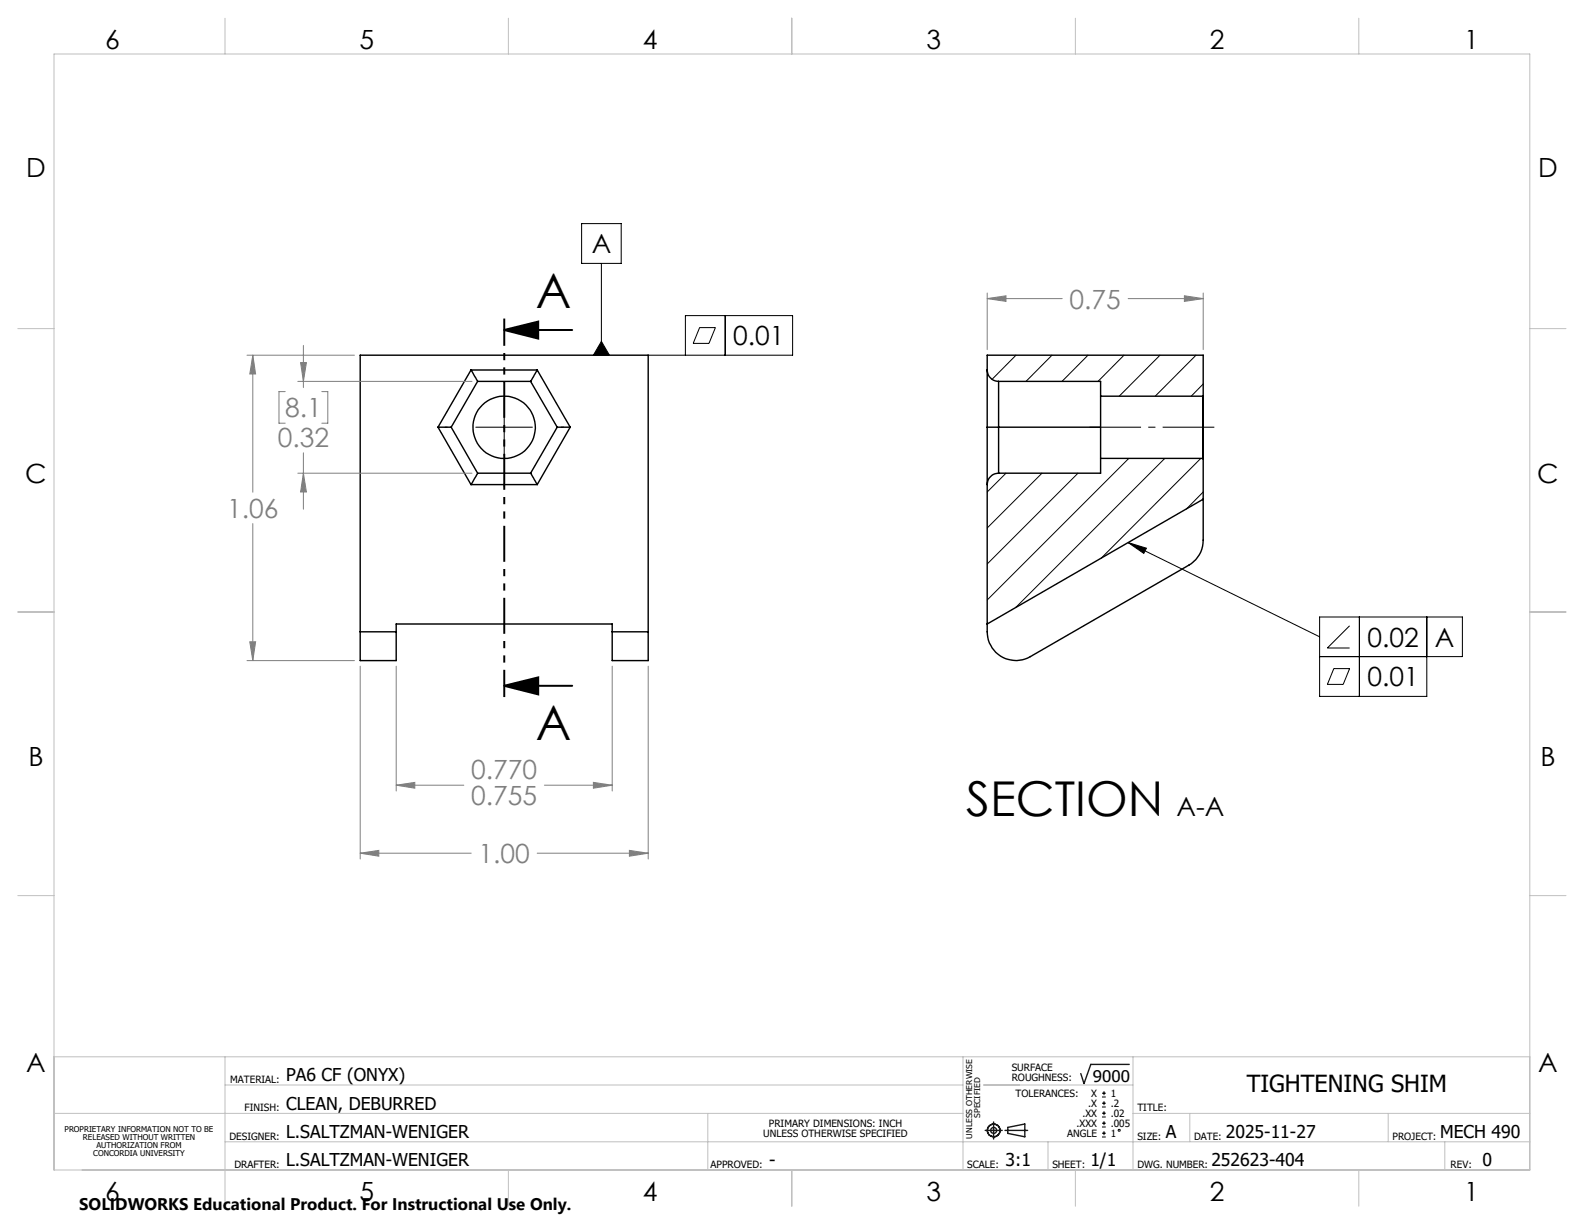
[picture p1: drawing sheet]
<svg xmlns="http://www.w3.org/2000/svg" width="279mm" height="216mm" viewBox="0 0 279 216" stroke-linecap="round" stroke-linejoin="round" font-family="sans-serif">
<g fill="none" stroke="#000" stroke-width=".25">
<path d="M77.3 75.4h2.3M77.3 75.4l5.8 10.1M79.6 75.4l4.6 8.1M83.1 65.3l1.1 2M83.1 65.3l-5.8 10.1M83.1 65.3h11.7M84.2 67.3l-4.6 8.1M84.2 67.3h9.4M93.6 67.3l4.7 8.1M94.8 65.3l-1.2 2M94.8 65.3l5.8 10.1M98.3 75.4h2.3"/>
<path d="M98.3 75.4l-4.7 8.1M100.6 75.4l-5.8 10.1M174.1 65.3a2.05 2.05 0 0 0 2 2M174.1 75.4h20M176.1 67.3h18v2.6M176.1 67.3v16.2M194.1 69.9v11M194.1 69.9h18.1M212.2 69.9v11M212.2 69.8v11.1M212.2 69.8v-7.1h-38.1v48.7a5.1 5.1 0 0 0 7.7 4.4l27.9-16.1a5.1 5.1 0 0 0 2.5-4.4v-14.4M212.2 69.8v.1"/>
<path d="M83.1 85.5h11.7M84.2 83.5l-1.1 2M84.2 83.5h9.4M93.6 83.5l1.2 2M176.1 83.5a2.05 2.05 0 0 0-2 2M194.1 80.9v2.6h-18M194.1 80.9h18.1M212.2 80.9h.1M212.2 88.1l-38.1 22M63.5 111.4v5.1h6.4v-5.1M63.5 111.4h6.4M63.5 111.4v-48.7h50.8v48.7"/>
<path d="M69.9 111.4v-1.3h38.1v1.3M108 111.4v5.1h6.3v-5.1M108 111.4h6.3"/>
<circle cx="88.9" cy="75.4" r="5.5"/>
</g>
<g fill="none" stroke="#000" stroke-width=".18">
<path d="M102.6 39.4h7v7.1h-7zM106.1 46.5v16.2M123.4 57.8h2.8l-1.1 2.8h-2.8zM127.9 55.7v7M83.9 75.4h10M88.9 70.4v10M106.1 60.2l1.4 2.5h-2.8zM114.3 62.7h25.5v-7h-18.9v7M179.2 62.7l-4.2 4.2M185.6 62.7l-4.6 4.6M191.9 62.7l-4.6 4.6M198.3 62.7l-4.6 4.6"/>
<path d="M204.6 62.7l-7.2 7.2M211 62.7l-7.2 7.2M212.2 67.7l-2.1 2.2M177.4 83.5l-3.3 3.3M183.8 83.5l-9.7 9.6M190.1 83.5l-16 16M199 95.7l3.2 1-.4 .9zM199 95.7l33.8 16.6M199.1 80.9l-25 24.9M205.5 80.9l-26.3 26.2M211.8 80.9l-17.6 17.6M212.2 86.8l-3 3"/>
<path d="M235.3 117.9h2.8l-1.2 2.8h-2.8zM238.1 110.4l-4 3.9h4M239.8 108.8v14M251.7 108.8v14h-18.9v-14h25.2v7h-25.2M194.4 193.5h.7M194.4 192.8h.7M194.4 195.3h.7M194.4 194.6h.7M194.4 197h.7M194.4 196.4h.7M194.4 198.8h.7M194.4 198.1h.7"/>
<path d="M194.4 199.9h.7M194.7 192.5v.7M194.7 194.2v.7M194.7 196v.7M194.7 197.8v.7M194.7 199.5v.7M194.4 200.6h.7"/>
<circle cx="197.4" cy="199.4" r=".17"/>
</g>
<path d="M88.9 58.2l6-1.5v3zM88.9 58.2h12M88.9 121l6-1.5v3zM88.9 121h12" fill="none" stroke="#000" stroke-width=".35"/>
<g fill="none" stroke="#808080" stroke-width=".18">
<path d="M174.1 52.7l3.3-.5v1zM174.1 51.7v10M174.1 52.7h13.3M199 52.7h13.2M208.9 52.2l3.3 .5-3.3 .5zM212.2 51.7v10M43.6 62.7h18.9M44.6 62.7l.5 3.3h-1zM44.6 62.7v24.1M50.3 69.1h-1.1v5.5h1.1M52.5 67.3h30.8M53 64h1l-.5 3.3z"/>
<path d="M53.5 60.9v7.5M53.5 79.9v9.9M56.8 69.1h1v5.5h-1M44.6 92.4v24.1M52.5 83.5h30.8M53.5 83.5l.5 3.3h-1zM43.6 116.5h18.9M44.1 113.2h1l-.5 3.3zM63.5 117.5v34M69.9 117.5v22M108 117.5v22M114.3 117.5v34"/>
<path d="M69.9 138.5l3.3-.5v1zM69.9 138.5h11.9M96 138.5h12M104.7 138l3.3 .5-3.3 .5zM63.5 150.5l3.3-.5v1zM63.5 150.5h19.6M94.8 150.5h19.5M111 150l3.3 .5-3.3 .5z"/>
</g>
<g fill="none" stroke="#191924" stroke-width=".25">
<path d="M173.8 199.4h3M175.3 197.9v3M177.3 199.4h4M177.8 198.9l3-.6v2.2l-3-.6zM199.2 187.7h-6.8l-1.2 3.4-.6-1.7"/>
<circle cx="175.3" cy="199.4" r="1.11"/>
<circle cx="175.3" cy="199.4" r=".52"/>
</g>
<path d="M214.2 75.4h-22.1" fill="none" stroke="#000" stroke-width=".18" stroke-dasharray="15.2 1.3 1.3 1.3" stroke-dashoffset="6.1" stroke-linecap="butt"/>
<path d="M78.9 75.4h-.5M88.9 65.4v-.5M98.9 75.4h.5M88.9 85.4v.5" fill="none" stroke="#000" stroke-width=".18" stroke-dasharray="15.2 1.3 1.3 1.3" stroke-linecap="butt"/>
<path d="M88.9 56.2v66.8" fill="none" stroke="#000" stroke-width=".35" stroke-dasharray="6.3 1.3 1.3 1.3 1.3 1.3" stroke-dashoffset="1.5" stroke-linecap="butt"/>
<g fill="none" stroke="#c0c0c0" stroke-width=".18">
<path d="M9.5 9.5h260.3v196.9h-260.3zM39.7 3.2v6.3M89.7 3.2v6.3M139.7 3.2v6.4M189.7 3.2v6.3M239.7 3.2v6.3M3.1 58h6.4M269.8 58h6.4M3.1 107.9h6.4M269.8 107.9h6.4M3.1 158h6.4M269.8 158h6.4"/>
<path d="M9.5 186.4h260.3M9.5 196.4h160.4M39.7 186.4v26.4M39.7 191.4h130.2M124.8 196.4v10M169.9 186.4v20M173.5 191.4h26.3M199.8 196.4h70M199.8 186.4v20M209.9 196.4v5M244.9 196.4v5M39.7 201.4h230.1"/>
<path d="M89.7 206.4v6.4M139.7 206.4v6.4M184.9 201.4v5M189.7 206.4v6.4M239.7 206.4v6.4M254.8 201.4v5"/>
</g>
<g fill="#000">
<path d="M88.9 58.2l6-1.5v3zM88.9 121l6-1.5v3z"/>
<path d="M106.1 60.2l1.4 2.5h-2.8zM199 95.7l3.2 1-.4 .9z"/>
</g>
<g fill="#808080">
<path d="M111 150l3.3 .5-3.3 .5zM63.5 150.5l3.3-.5v1z"/>
<path d="M208.9 52.2l3.3 .5-3.3 .5zM174.1 52.7l3.3-.5v1z"/>
<path d="M53 64h1l-.5 3.3zM53.5 83.5l.5 3.3h-1zM44.6 62.7l.5 3.3h-1zM44.1 113.2h1l-.5 3.3z"/>
<path d="M69.9 138.5l3.3-.5v1zM104.7 138l3.3 .5-3.3 .5z"/>
</g>
<g font-size="8.5">
<text x="94.5" y="54.3">A</text>
<text x="94.5" y="130.6">A</text>
<text x="170.4" y="144">SECTION</text>
</g>
<g font-size="4.7">
<text x="18.6" y="8.6">6</text>
<text x="63.4" y="8.6">5</text>
<text x="113.4" y="8.6">4</text>
<text x="163.4" y="8.6">3</text>
<text x="213.4" y="8.6">2</text>
<text x="258.3" y="8.6">1</text>
<text x="4.6" y="31.2">D</text>
<text x="271.3" y="31.2">D</text>
<text x="104.4" y="44.7">A</text>
<text x="129.3" y="60.9">0.01</text>
<text x="4.5" y="85.2">C</text>
<text x="271.2" y="85.2">C</text>
<text x="241.2" y="114.1">0.02</text>
<text x="253.1" y="114.1">A</text>
<text x="241.2" y="121.1">0.01</text>
<text x="5" y="135.2">B</text>
<text x="271.7" y="135.2">B</text>
<text x="207.5" y="143.9">A-A</text>
<text x="4.6" y="189.2">A</text>
<text x="271.3" y="189.2">A</text>
<text x="18.6" y="211.8">6</text>
<text x="63.4" y="211.8">5</text>
<text x="113.4" y="211.8">4</text>
<text x="163.4" y="211.8">3</text>
<text x="213.4" y="211.8">2</text>
<text x="258.3" y="211.8">1</text>
</g>
<g font-size="4.7" fill="#808080">
<text x="188.7" y="54.4">0.75</text>
<text x="50.3" y="73.6">8.1</text>
<text x="49" y="78.8">0.32</text>
<text x="40.1" y="91.3">1.06</text>
<text x="83.1" y="137.5">0.770</text>
<text x="83.1" y="142">0.755</text>
<text x="84.4" y="152.3">1.00</text>
</g>
<text font-size="4.2" x="219.9" y="192.6">TIGHTENING SHIM</text>
<g font-size="3.1">
<text x="50.5" y="190.7">PA6 CF (ONYX)</text>
<text x="50.5" y="195.7">CLEAN, DEBURRED</text>
<text x="50.5" y="200.7">L.SALTZMAN-WENIGER</text>
<text x="205.7" y="200.7">A</text>
<text x="216.2" y="200.7">2025-11-27</text>
<text x="254" y="200.7">MECH 490</text>
<text x="50.5" y="205.7">L.SALTZMAN-WENIGER</text>
<text x="135.7" y="205.7">-</text>
<text x="177.4" y="205.7">3:1</text>
<text x="192.3" y="205.7">1/1</text>
<text x="213.7" y="205.7">252623-404</text>
<text x="261.5" y="205.7">0</text>
</g>
<text font-size="3" x="14" y="213.5">SOLIDWORKS Educational Product. For Instructional Use Only.</text>
<text font-size="2.8" x="192.8" y="190.8">9000</text>
<g font-size="1.8">
<text x="40.6" y="191">MATERIAL:</text>
<text x="178.5" y="189">SURFACE</text>
<text x="178.5" y="190.8">ROUGHNESS:</text>
<text x="43.1" y="196">FINISH:</text>
<text x="179.1" y="193.5">TOLERANCES:</text>
<text x="190.9" y="197">.XX</text>
<text x="191.9" y="195.3">.X</text>
<text x="192.5" y="193.5">X</text>
<text x="195.9" y="193.5">1</text>
<text x="195.9" y="195.3">.2</text>
<text x="195.9" y="197">.02</text>
<text x="200.6" y="196">TITLE:</text>
<text x="40.5" y="201">DESIGNER:</text>
<text x="134.6" y="200.5">UNLESS OTHERWISE SPECIFIED</text>
<text x="135.6" y="198.8">PRIMARY DIMENSIONS: INCH</text>
<text x="188.2" y="200.6">ANGLE</text>
<text x="189.9" y="198.8">.XXX</text>
<text x="195.9" y="198.8">.005</text>
<text x="195.9" y="200.6">1</text>
<text x="200.6" y="201">SIZE:</text>
<text x="210.6" y="201">DATE:</text>
<text x="245.6" y="201">PROJECT:</text>
<text x="41.3" y="206">DRAFTER:</text>
<text x="125.3" y="206">APPROVED:</text>
<text x="170.6" y="206">SCALE:</text>
<text x="185.6" y="206">SHEET:</text>
<text x="200.6" y="206">DWG. NUMBER:</text>
<text x="255.9" y="206">REV:</text>
</g>
<g font-size="1.4">
<text x="172.9" y="197.2" transform="rotate(-90 172.9 197.2)">SPECIFIED</text>
<text x="11.4" y="199.7">PROPRIETARY INFORMATION NOT TO BE</text>
<text x="14.6" y="201.1">RELEASED WITHOUT WRITTEN</text>
<text x="16.5" y="203.9">CONCORDIA UNIVERSITY</text>
<text x="17" y="202.5">AUTHORIZATION FROM</text>
<text x="171.5" y="200.8" transform="rotate(-90 171.5 200.8)">UNLESS OTHERWISE</text>
</g>
</svg>
